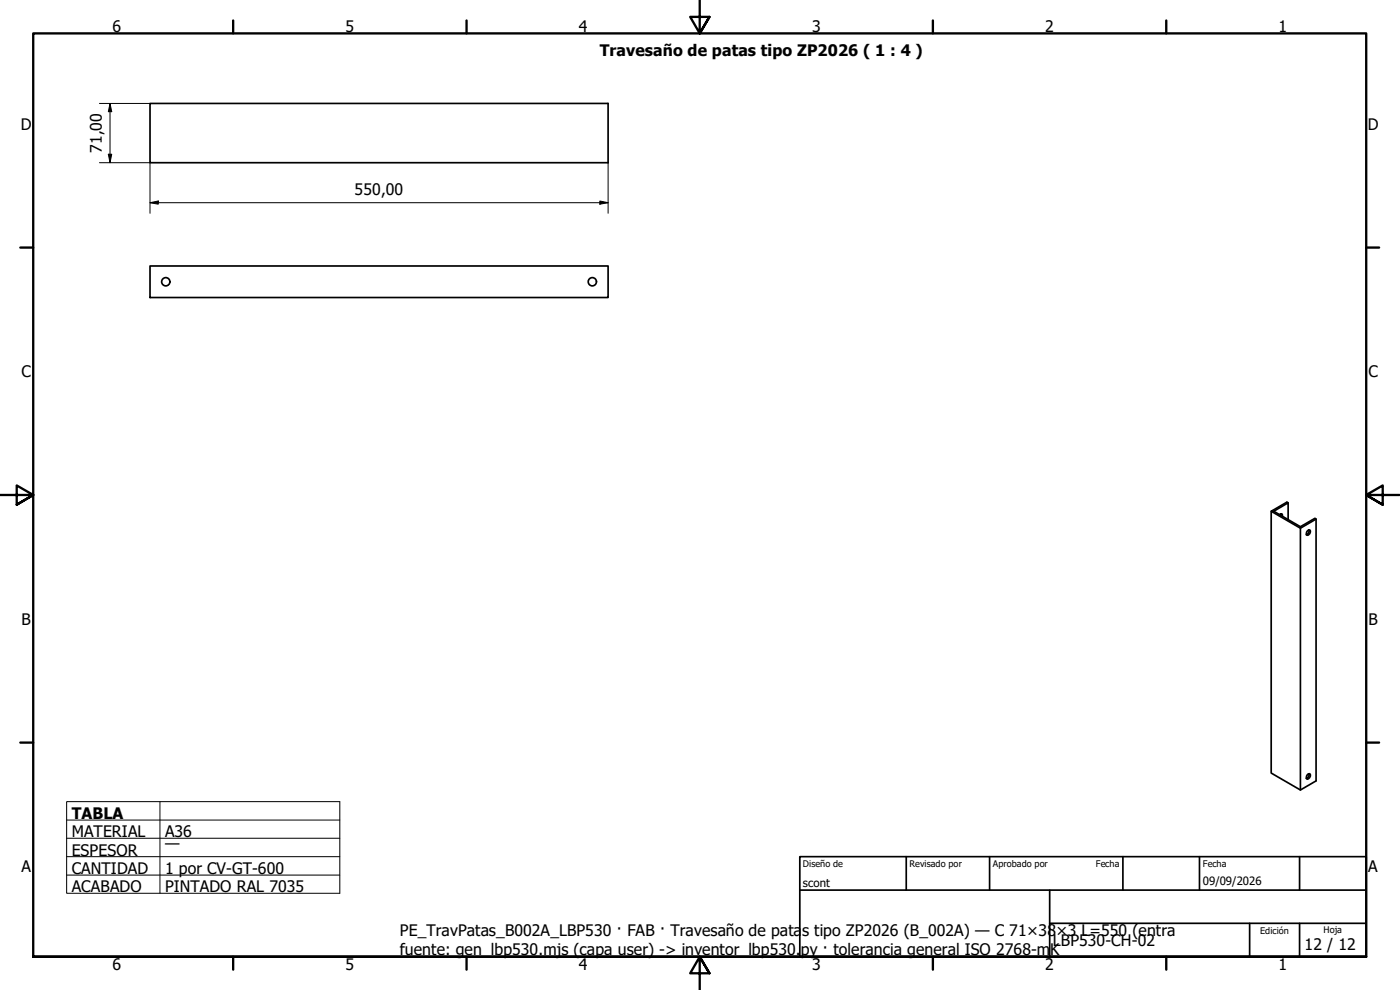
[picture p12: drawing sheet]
<svg xmlns="http://www.w3.org/2000/svg" width="420mm" height="297mm" viewBox="0 0 420 297" stroke-linecap="round" stroke-linejoin="round" font-family="sans-serif">
<!-- layer: Visible (ISO) -->
<g fill="none" stroke="#000" stroke-width=".51">
<path d="M45 31h137.5v17.8h-137.5zM45 79.8h137.5v9.5h-137.5zM381.5 153.4v78.6l8.8 5 4.7-2.7v-78.5l-.3-.3-4.4 2.5-8-4.6 4.3-2.5v5M384 154.4a.45 .45 0 0 1 .7-.2 .45 .45 0 0 1 .1 .7M384.4 154.2v.5M386.6 150.9l-.4-.2-4.7 2.7 8.8 5.1 4.7-2.7M390.3 158.5v78.5M392.3 159.4a.54 .54 0 0 1 .8-.3 .54 .54 0 0 1 0 .8 .56 .56 0 0 1-.4 .7 .56 .56 0 0 1-.7-.4zM392.9 159v.2a1.11 1.11 0 0 1-.9 1.2M392.3 232.5a.54 .54 0 0 1 .8-.3 .54 .54 0 0 1 0 .9 .56 .56 0 0 1-.4 .6 .56 .56 0 0 1-.7-.4zM392.9 232.1v.2a1.11 1.11 0 0 1-.9 1.2"/>
<circle cx="49.8" cy="84.5" r="1.24"/>
<circle cx="177.8" cy="84.5" r="1.24"/>
</g>
<!-- layer: Borde (ISO) -->
<g fill="none" stroke="#000" stroke-width=".7">
<path d="M70 6.1v3.9M140 6.1v3.9M210 0v10l-2.9-4.9h5.8l-2.9 4.9 2.9-4.9M280 6.1v3.9M350 6.1v3.9M6.1 74.3h3.9M410 74.3h3.9M0 148.5h10l-5-2.8v5.7l5-2.9-5 2.9M420 148.5h-10l5-2.8v5.7l-5-2.9 5 2.9M6.1 222.8h3.9M410 222.8h3.9M10 287.1v-277.1h400v277.1h-400h400"/>
<path d="M70 287.1v3.8M140 287.1v3.8M212.9 292l-2.9-4.9 2.9 4.9h-5.8l2.9-4.9v9.9M280 287.1v3.8M350 287.1v3.8"/>
</g>
<path d="M240 257h170v30.1h-170zM272 257v10.1M297 257v10.1M337 257v10.1M360 257v10.1M390 257v10.1M240 267.1h170M315 277h95M315 267.1v20M375 277v10.1M390 277v10.1" fill="none" stroke="#000" stroke-width=".51"/>
<path d="M20 240.5h82v27.5h-82zM20 246h82M20 251.5h82M20 257h82M48 240.5v27.5M20 262.6h82" fill="none" stroke="#000" stroke-width=".3"/>
<!-- layer: Cota (ISO) -->
<path d="M29.8 31h15.2M33 31l.5 2.5h-1zM33 31v17.8M29.8 48.8h15.2v15.2M32.5 46.3h1l-.5 2.5zM182.5 48.8v15.2M45 60.8l2.5-.5v1zM45 60.8h137.5M180 60.3l2.5 .5-2.5 .5z" fill="none" stroke="#000" stroke-width=".3"/>
<path d="M33 31l.5 2.5h-1zM32.5 46.3h1l-.5 2.5zM45 60.8l2.5-.5v1zM180 60.3l2.5 .5-2.5 .5z" fill="#000"/>
<g font-size="4.8">
<text x="33.7" y="9.6">6</text>
<text x="103.7" y="9.6">5</text>
<text x="173.7" y="9.6">4</text>
<text x="243.7" y="9.6">3</text>
<text x="313.7" y="9.6">2</text>
<text x="383.7" y="9.6">1</text>
<text x="180" y="16.8">Travesaño de patas tipo ZP2026 ( 1 : 4 )</text>
<text x="6.2" y="38.9">D</text>
<text x="410.5" y="38.9">D</text>
<text x="30.6" y="45.9" transform="rotate(-90 30.6 45.9)">71,00</text>
<text x="106.4" y="58.4">550,00</text>
<text x="6.4" y="113.1">C</text>
<text x="410.7" y="113.1">C</text>
<text x="6.4" y="187.4">B</text>
<text x="410.7" y="187.4">B</text>
<text x="21.5" y="245.7">TABLA</text>
<text x="21.5" y="251.1">MATERIAL</text>
<text x="49.5" y="251.2">A36</text>
<text x="21.5" y="256.7">ESPESOR</text>
<text x="49.5" y="254.9">—</text>
<text x="6.4" y="261.7">A</text>
<text x="21.5" y="262.2">CANTIDAD</text>
<text x="49.5" y="262.2">1 por CV-GT-600</text>
<text x="410.7" y="261.7">A</text>
<text x="21.5" y="267.7">ACABADO</text>
<text x="49.5" y="267.7">PINTADO RAL 7035</text>
<text x="120" y="280.8">PE_TravPatas_B002A_LBP530 · FAB · Travesaño de pata</text>
<text x="240.7" y="280.8">s tipo ZP2026 (B_002A) — C 71×38×3 L=550 (entra</text>
<text x="120" y="286.6">fuente: gen_lbp530.mjs (capa user) -&gt; inventor_lbp530.</text>
<text x="240.3" y="286.6">py · tolerancia general ISO 2768-m</text>
<text x="315.2" y="286.6">K</text>
<text x="316" y="283.8">LBP530-CH-02</text>
<text x="391.5" y="285">12 / 12</text>
<text x="33.7" y="290.9">6</text>
<text x="103.7" y="290.9">5</text>
<text x="173.7" y="290.9">4</text>
<text x="243.7" y="290.9">3</text>
<text x="313.7" y="290.9">2</text>
<text x="383.7" y="290.9">1</text>
</g>
<g font-size="3.4">
<text x="241" y="266">scont</text>
<text x="361" y="265.5">09/09/2026</text>
</g>
<g font-size="2.7">
<text x="241" y="260.2">Diseño de</text>
<text x="273" y="260.1">Revisado por</text>
<text x="298" y="260.1">Aprobado por</text>
<text x="328.9" y="260.1">Fecha</text>
<text x="361" y="260.1">Fecha</text>
<text x="378.2" y="280.3">Edición</text>
<text x="397.2" y="280">Hoja</text>
</g>
</svg>
